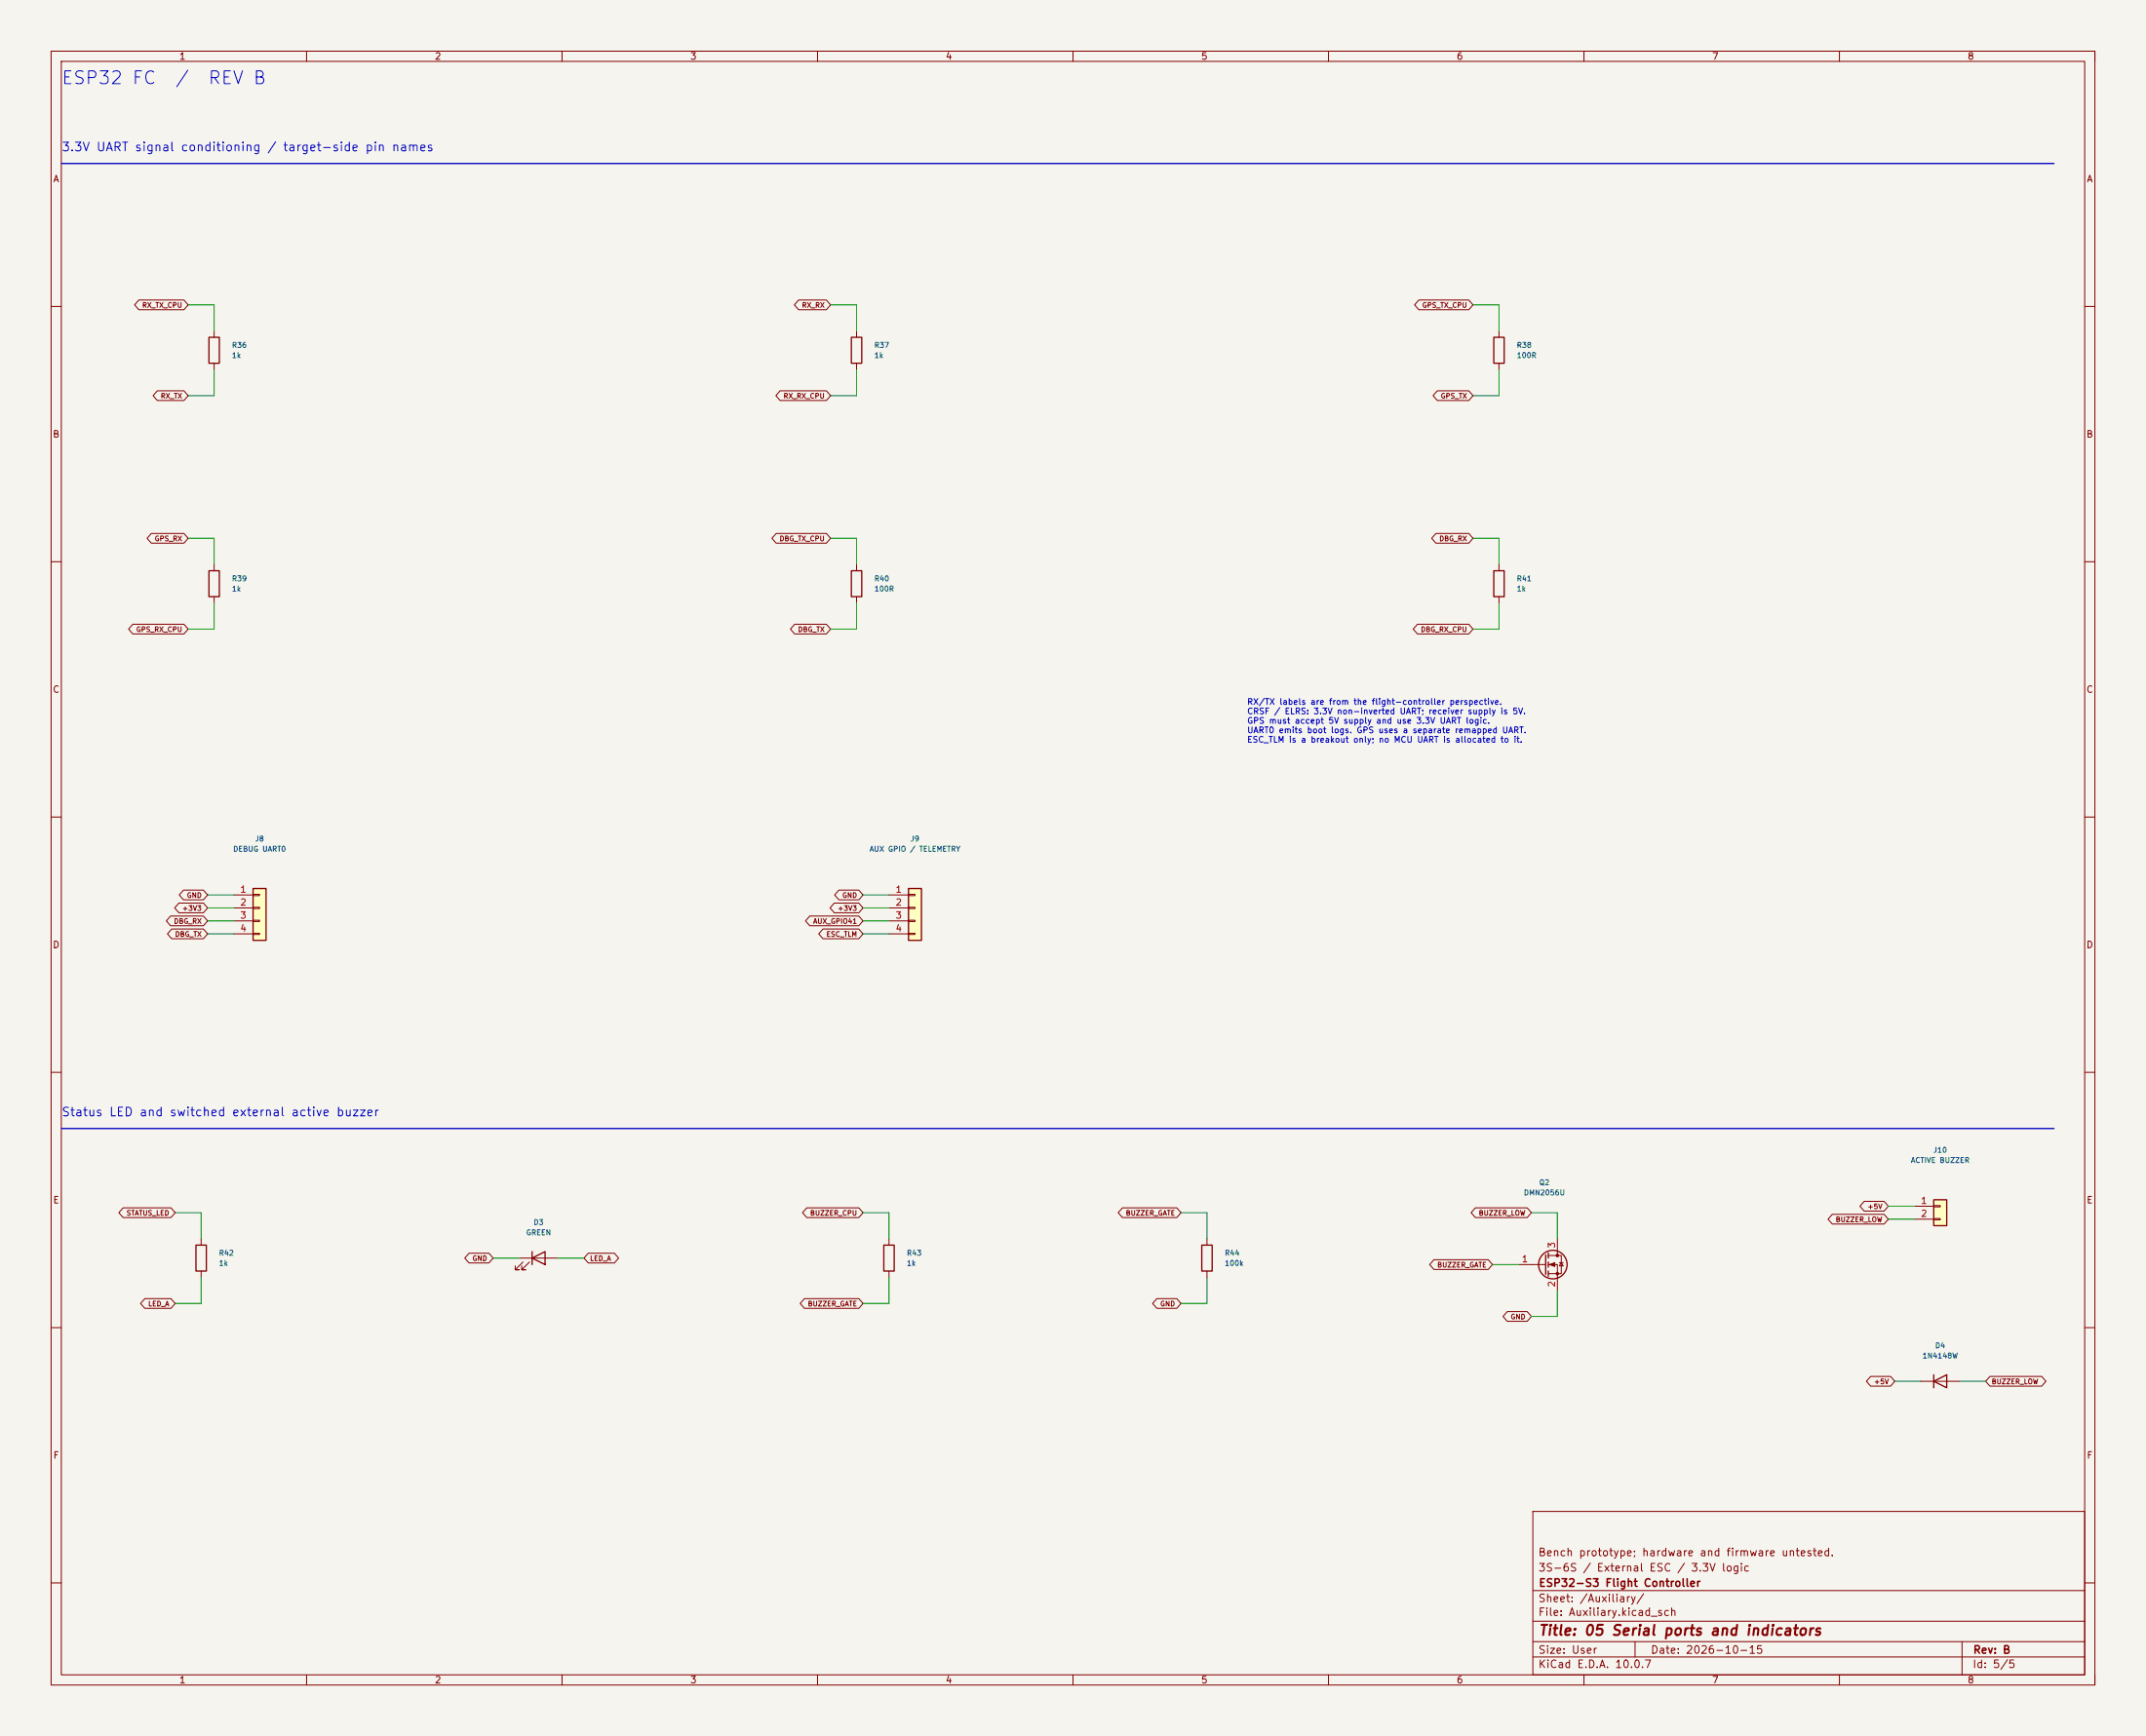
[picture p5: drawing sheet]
(kicad_sch (version 20250114) (generator eeschema) (generator_version "10.0") (paper "User" 420 340) (title_block (title "05 Serial ports and indicators") (date "2026-10-15") (rev "B") (company "ESP32-S3 Flight Controller") (comment 1 "3S-6S / External ESC / 3.3V logic") (comment 2 "Bench prototype; hardware and firmware untested.")) (lib_symbols (symbol "Device:R" (pin_numbers (hide yes)) (pin_names (offset 0)) (exclude_from_sim no) (in_bom yes) (on_board yes) (in_pos_files yes) (duplicate_pin_numbers_are_jumpers no) (property "Reference" "R" (at 2.032 0 90) (show_name no) (do_not_autoplace no) (effects (font (size 1.27 1.27)))) (property "Value" "R" (at 0 0 90) (show_name no) (do_not_autoplace no) (effects (font (size 1.27 1.27)))) (property "Footprint" "" (at -1.778 0 90) (show_name no) (do_not_autoplace no) (hide yes) (effects (font (size 1.27 1.27)))) (property "Datasheet" "" (at 0 0 0) (show_name no) (do_not_autoplace no) (hide yes) (effects (font (size 1.27 1.27)))) (property "Description" "Resistor" (at 0 0 0) (show_name no) (do_not_autoplace no) (hide yes) (effects (font (size 1.27 1.27)))) (property "ki_keywords" "R res resistor" (at 0 0 0) (show_name no) (do_not_autoplace no) (hide yes) (effects (font (size 1.27 1.27)))) (property "ki_fp_filters" "R_*" (at 0 0 0) (show_name no) (do_not_autoplace no) (hide yes) (effects (font (size 1.27 1.27)))) (symbol "R_0_1" (rectangle (start -1.016 -2.54) (end 1.016 2.54) (stroke (width 0.254) (type default)) (fill (type none)))) (symbol "R_1_1" (pin passive line (at 0 3.81 270) (length 1.27) (name "" (effects (font (size 1.27 1.27)))) (number "1" (effects (font (size 1.27 1.27))))) (pin passive line (at 0 -3.81 90) (length 1.27) (name "" (effects (font (size 1.27 1.27)))) (number "2" (effects (font (size 1.27 1.27)))))) (embedded_fonts no)) (symbol "Connector_Generic:Conn_01x04" (pin_names (offset 1.016) (hide yes)) (exclude_from_sim no) (in_bom yes) (on_board yes) (in_pos_files yes) (duplicate_pin_numbers_are_jumpers no) (property "Reference" "J" (at 0 5.08 0) (show_name no) (do_not_autoplace no) (effects (font (size 1.27 1.27)))) (property "Value" "Conn_01x04" (at 0 -7.62 0) (show_name no) (do_not_autoplace no) (effects (font (size 1.27 1.27)))) (property "Footprint" "" (at 0 0 0) (show_name no) (do_not_autoplace no) (hide yes) (effects (font (size 1.27 1.27)))) (property "Datasheet" "" (at 0 0 0) (show_name no) (do_not_autoplace no) (hide yes) (effects (font (size 1.27 1.27)))) (property "Description" "Generic connector, single row, 01x04, script generated (kicad-library-utils/schlib/autogen/connector/)" (at 0 0 0) (show_name no) (do_not_autoplace no) (hide yes) (effects (font (size 1.27 1.27)))) (property "ki_keywords" "connector" (at 0 0 0) (show_name no) (do_not_autoplace no) (hide yes) (effects (font (size 1.27 1.27)))) (property "ki_fp_filters" "Connector*:*_1x??_*" (at 0 0 0) (show_name no) (do_not_autoplace no) (hide yes) (effects (font (size 1.27 1.27)))) (symbol "Conn_01x04_1_1" (rectangle (start -1.27 3.81) (end 1.27 -6.35) (stroke (width 0.254) (type default)) (fill (type background))) (rectangle (start -1.27 2.667) (end 0 2.413) (stroke (width 0.1524) (type default)) (fill (type none))) (rectangle (start -1.27 0.127) (end 0 -0.127) (stroke (width 0.1524) (type default)) (fill (type none))) (rectangle (start -1.27 -2.413) (end 0 -2.667) (stroke (width 0.1524) (type default)) (fill (type none))) (rectangle (start -1.27 -4.953) (end 0 -5.207) (stroke (width 0.1524) (type default)) (fill (type none))) (pin passive line (at -5.08 2.54 0) (length 3.81) (name "Pin_1" (effects (font (size 1.27 1.27)))) (number "1" (effects (font (size 1.27 1.27))))) (pin passive line (at -5.08 0 0) (length 3.81) (name "Pin_2" (effects (font (size 1.27 1.27)))) (number "2" (effects (font (size 1.27 1.27))))) (pin passive line (at -5.08 -2.54 0) (length 3.81) (name "Pin_3" (effects (font (size 1.27 1.27)))) (number "3" (effects (font (size 1.27 1.27))))) (pin passive line (at -5.08 -5.08 0) (length 3.81) (name "Pin_4" (effects (font (size 1.27 1.27)))) (number "4" (effects (font (size 1.27 1.27)))))) (embedded_fonts no)) (symbol "Device:LED" (pin_numbers (hide yes)) (pin_names (offset 1.016) (hide yes)) (exclude_from_sim no) (in_bom yes) (on_board yes) (in_pos_files yes) (duplicate_pin_numbers_are_jumpers no) (property "Reference" "D" (at 0 2.54 0) (show_name no) (do_not_autoplace no) (effects (font (size 1.27 1.27)))) (property "Value" "LED" (at 0 -2.54 0) (show_name no) (do_not_autoplace no) (effects (font (size 1.27 1.27)))) (property "Footprint" "" (at 0 0 0) (show_name no) (do_not_autoplace no) (hide yes) (effects (font (size 1.27 1.27)))) (property "Datasheet" "" (at 0 0 0) (show_name no) (do_not_autoplace no) (hide yes) (effects (font (size 1.27 1.27)))) (property "Description" "Light emitting diode" (at 0 0 0) (show_name no) (do_not_autoplace no) (hide yes) (effects (font (size 1.27 1.27)))) (property "Sim.Pins" "1=K 2=A" (at 0 0 0) (show_name no) (do_not_autoplace no) (hide yes) (effects (font (size 1.27 1.27)))) (property "ki_keywords" "LED diode" (at 0 0 0) (show_name no) (do_not_autoplace no) (hide yes) (effects (font (size 1.27 1.27)))) (property "ki_fp_filters" "LED* LED_SMD:* LED_THT:*" (at 0 0 0) (show_name no) (do_not_autoplace no) (hide yes) (effects (font (size 1.27 1.27)))) (symbol "LED_0_1" (polyline (pts (xy -3.048 -0.762) (xy -4.572 -2.286) (xy -3.81 -2.286) (xy -4.572 -2.286) (xy -4.572 -1.524)) (stroke (width 0) (type default)) (fill (type none))) (polyline (pts (xy -1.778 -0.762) (xy -3.302 -2.286) (xy -2.54 -2.286) (xy -3.302 -2.286) (xy -3.302 -1.524)) (stroke (width 0) (type default)) (fill (type none))) (polyline (pts (xy -1.27 0) (xy 1.27 0)) (stroke (width 0) (type default)) (fill (type none))) (polyline (pts (xy -1.27 -1.27) (xy -1.27 1.27)) (stroke (width 0.254) (type default)) (fill (type none))) (polyline (pts (xy 1.27 -1.27) (xy 1.27 1.27) (xy -1.27 0) (xy 1.27 -1.27)) (stroke (width 0.254) (type default)) (fill (type none)))) (symbol "LED_1_1" (pin passive line (at -3.81 0 0) (length 2.54) (name "K" (effects (font (size 1.27 1.27)))) (number "1" (effects (font (size 1.27 1.27))))) (pin passive line (at 3.81 0 180) (length 2.54) (name "A" (effects (font (size 1.27 1.27)))) (number "2" (effects (font (size 1.27 1.27)))))) (embedded_fonts no)) (symbol "Transistor_FET:2N7002" (property "Reference" "Q" (at 5.08 1.905 0) (show_name no) (do_not_autoplace no) (effects (font (size 1.27 1.27)) (justify left))) (property "Value" "2N7002" (at 5.08 0 0) (show_name no) (do_not_autoplace no) (effects (font (size 1.27 1.27)) (justify left))) (property "Footprint" "Package_TO_SOT_SMD:SOT-23" (at 5.08 -1.905 0) (show_name no) (do_not_autoplace no) (hide yes) (effects (font (size 1.27 1.27) (italic yes)) (justify left))) (property "Datasheet" "https://www.onsemi.com/pub/Collateral/NDS7002A-D.PDF" (at 5.08 -3.81 0) (show_name no) (do_not_autoplace no) (hide yes) (effects (font (size 1.27 1.27)) (justify left))) (property "Description" "0.115A Id, 60V Vds, N-Channel MOSFET, SOT-23" (at 0 0 0) (show_name no) (do_not_autoplace no) (hide yes) (effects (font (size 1.27 1.27)))) (property "ki_keywords" "N-Channel Switching MOSFET" (at 0 0 0) (show_name no) (do_not_autoplace no) (hide yes) (effects (font (size 1.27 1.27)))) (property "ki_fp_filters" "SOT?23*" (at 0 0 0) (show_name no) (do_not_autoplace no) (hide yes) (effects (font (size 1.27 1.27)))) (embedded_fonts no) (symbol "2N7002_0_1" (polyline (pts (xy 0.254 1.905) (xy 0.254 -1.905)) (stroke (width 0.254) (type default)) (fill (type none))) (polyline (pts (xy 0.254 0) (xy -2.54 0)) (stroke (width 0) (type default)) (fill (type none))) (polyline (pts (xy 0.762 2.286) (xy 0.762 1.27)) (stroke (width 0.254) (type default)) (fill (type none))) (polyline (pts (xy 0.762 0.508) (xy 0.762 -0.508)) (stroke (width 0.254) (type default)) (fill (type none))) (polyline (pts (xy 0.762 -1.27) (xy 0.762 -2.286)) (stroke (width 0.254) (type default)) (fill (type none))) (polyline (pts (xy 0.762 -1.778) (xy 3.302 -1.778) (xy 3.302 1.778) (xy 0.762 1.778)) (stroke (width 0) (type default)) (fill (type none))) (polyline (pts (xy 1.016 0) (xy 2.032 0.381) (xy 2.032 -0.381) (xy 1.016 0)) (stroke (width 0) (type default)) (fill (type outline))) (circle (center 1.651 0) (radius 2.794) (stroke (width 0.254) (type default)) (fill (type none))) (polyline (pts (xy 2.54 2.54) (xy 2.54 1.778)) (stroke (width 0) (type default)) (fill (type none))) (circle (center 2.54 1.778) (radius 0.254) (stroke (width 0) (type default)) (fill (type outline))) (circle (center 2.54 -1.778) (radius 0.254) (stroke (width 0) (type default)) (fill (type outline))) (polyline (pts (xy 2.54 -2.54) (xy 2.54 0) (xy 0.762 0)) (stroke (width 0) (type default)) (fill (type none))) (polyline (pts (xy 2.921 0.381) (xy 3.683 0.381)) (stroke (width 0) (type default)) (fill (type none))) (polyline (pts (xy 3.302 0.381) (xy 2.921 -0.254) (xy 3.683 -0.254) (xy 3.302 0.381)) (stroke (width 0) (type default)) (fill (type none)))) (symbol "2N7002_1_1" (pin input line (at -5.08 0 0) (length 2.54) (name "G" (effects (font (size 1.27 1.27)))) (number "1" (effects (font (size 1.27 1.27))))) (pin passive line (at 2.54 -5.08 90) (length 2.54) (name "S" (effects (font (size 1.27 1.27)))) (number "2" (effects (font (size 1.27 1.27))))) (pin passive line (at 2.54 5.08 270) (length 2.54) (name "D" (effects (font (size 1.27 1.27)))) (number "3" (effects (font (size 1.27 1.27)))))) (pin_names (offset 0) (hide yes))) (symbol "Connector_Generic:Conn_01x02" (pin_names (offset 1.016) (hide yes)) (exclude_from_sim no) (in_bom yes) (on_board yes) (in_pos_files yes) (duplicate_pin_numbers_are_jumpers no) (property "Reference" "J" (at 0 2.54 0) (show_name no) (do_not_autoplace no) (effects (font (size 1.27 1.27)))) (property "Value" "Conn_01x02" (at 0 -5.08 0) (show_name no) (do_not_autoplace no) (effects (font (size 1.27 1.27)))) (property "Footprint" "" (at 0 0 0) (show_name no) (do_not_autoplace no) (hide yes) (effects (font (size 1.27 1.27)))) (property "Datasheet" "" (at 0 0 0) (show_name no) (do_not_autoplace no) (hide yes) (effects (font (size 1.27 1.27)))) (property "Description" "Generic connector, single row, 01x02, script generated (kicad-library-utils/schlib/autogen/connector/)" (at 0 0 0) (show_name no) (do_not_autoplace no) (hide yes) (effects (font (size 1.27 1.27)))) (property "ki_keywords" "connector" (at 0 0 0) (show_name no) (do_not_autoplace no) (hide yes) (effects (font (size 1.27 1.27)))) (property "ki_fp_filters" "Connector*:*_1x??_*" (at 0 0 0) (show_name no) (do_not_autoplace no) (hide yes) (effects (font (size 1.27 1.27)))) (symbol "Conn_01x02_1_1" (rectangle (start -1.27 1.27) (end 1.27 -3.81) (stroke (width 0.254) (type default)) (fill (type background))) (rectangle (start -1.27 0.127) (end 0 -0.127) (stroke (width 0.1524) (type default)) (fill (type none))) (rectangle (start -1.27 -2.413) (end 0 -2.667) (stroke (width 0.1524) (type default)) (fill (type none))) (pin passive line (at -5.08 0 0) (length 3.81) (name "Pin_1" (effects (font (size 1.27 1.27)))) (number "1" (effects (font (size 1.27 1.27))))) (pin passive line (at -5.08 -2.54 0) (length 3.81) (name "Pin_2" (effects (font (size 1.27 1.27)))) (number "2" (effects (font (size 1.27 1.27)))))) (embedded_fonts no)) (symbol "Device:D" (pin_numbers (hide yes)) (pin_names (offset 1.016) (hide yes)) (exclude_from_sim no) (in_bom yes) (on_board yes) (in_pos_files yes) (duplicate_pin_numbers_are_jumpers no) (property "Reference" "D" (at 0 2.54 0) (show_name no) (do_not_autoplace no) (effects (font (size 1.27 1.27)))) (property "Value" "D" (at 0 -2.54 0) (show_name no) (do_not_autoplace no) (effects (font (size 1.27 1.27)))) (property "Footprint" "" (at 0 0 0) (show_name no) (do_not_autoplace no) (hide yes) (effects (font (size 1.27 1.27)))) (property "Datasheet" "" (at 0 0 0) (show_name no) (do_not_autoplace no) (hide yes) (effects (font (size 1.27 1.27)))) (property "Description" "Diode" (at 0 0 0) (show_name no) (do_not_autoplace no) (hide yes) (effects (font (size 1.27 1.27)))) (property "Sim.Device" "D" (at 0 0 0) (show_name no) (do_not_autoplace no) (hide yes) (effects (font (size 1.27 1.27)))) (property "Sim.Pins" "1=K 2=A" (at 0 0 0) (show_name no) (do_not_autoplace no) (hide yes) (effects (font (size 1.27 1.27)))) (property "ki_keywords" "diode" (at 0 0 0) (show_name no) (do_not_autoplace no) (hide yes) (effects (font (size 1.27 1.27)))) (property "ki_fp_filters" "TO-???* *_Diode_* *SingleDiode* D_*" (at 0 0 0) (show_name no) (do_not_autoplace no) (hide yes) (effects (font (size 1.27 1.27)))) (symbol "D_0_1" (polyline (pts (xy -1.27 1.27) (xy -1.27 -1.27)) (stroke (width 0.254) (type default)) (fill (type none))) (polyline (pts (xy 1.27 1.27) (xy 1.27 -1.27) (xy -1.27 0) (xy 1.27 1.27)) (stroke (width 0.254) (type default)) (fill (type none))) (polyline (pts (xy 1.27 0) (xy -1.27 0)) (stroke (width 0) (type default)) (fill (type none)))) (symbol "D_1_1" (pin passive line (at -3.81 0 0) (length 2.54) (name "K" (effects (font (size 1.27 1.27)))) (number "1" (effects (font (size 1.27 1.27))))) (pin passive line (at 3.81 0 180) (length 2.54) (name "A" (effects (font (size 1.27 1.27)))) (number "2" (effects (font (size 1.27 1.27)))))) (embedded_fonts no))) (text "ESP32 FC  /  REV B" (at 12 14 0) (effects (font (size 2.5 2.5)) (justify left top))) (text "3.3V UART signal conditioning / target-side pin names" (at 12 28 0) (effects (font (size 1.7 1.7)) (justify left top))) (polyline (pts (xy 12 32) (xy 402 32)) (stroke (width 0.254) (type default)) (fill (type none))) (wire (pts (xy 41.91 64.77) (xy 41.91 59.69)) (stroke (width 0) (type default))) (wire (pts (xy 41.91 59.69) (xy 36.83 59.69)) (stroke (width 0) (type default))) (global_label "RX_TX_CPU" (shape bidirectional) (at 36.83 59.69 180) (effects (font (size 0.95 0.95)) (justify right)) (property "Intersheetrefs" "${INTERSHEET_REFS}" (at 36.83 59.69 180) (effects (font (size 0.9 0.9)) hide))) (wire (pts (xy 41.91 72.39) (xy 41.91 77.47)) (stroke (width 0) (type default))) (wire (pts (xy 41.91 77.47) (xy 36.83 77.47)) (stroke (width 0) (type default))) (global_label "RX_TX" (shape bidirectional) (at 36.83 77.47 180) (effects (font (size 0.95 0.95)) (justify right)) (property "Intersheetrefs" "${INTERSHEET_REFS}" (at 36.83 77.47 180) (effects (font (size 0.9 0.9)) hide))) (symbol (lib_id "Device:R") (at 41.91 68.58 0) (unit 1) (in_bom yes) (on_board yes) (dnp no) (property "Reference" "R36" (at 45.309999999999995 67.58 0) (effects (font (size 1.0 1.0)) (justify left))) (property "Value" "1k" (at 45.309999999999995 69.58 0) (effects (font (size 1.0 1.0)) (justify left))) (property "Footprint" "Resistor_SMD:R_0603_1608Metric" (at 41.91 68.58 0) (effects (font (size 1.0 1.0)) (justify left) hide)) (property "Datasheet" "" (at 41.91 68.58 0) (effects (font (size 1.0 1.0)) (justify left) hide)) (property "MPN" "RC0603FR-071KL" (at 41.91 68.58 0) (effects (font (size 1.0 1.0)) (justify left) hide)) (property "Specification" "1%, 0.1W" (at 41.91 68.58 0) (effects (font (size 1.0 1.0)) (justify left) hide)) (pin "1") (pin "2")) (wire (pts (xy 167.64 64.77) (xy 167.64 59.69)) (stroke (width 0) (type default))) (wire (pts (xy 167.64 59.69) (xy 162.56 59.69)) (stroke (width 0) (type default))) (global_label "RX_RX" (shape bidirectional) (at 162.56 59.69 180) (effects (font (size 0.95 0.95)) (justify right)) (property "Intersheetrefs" "${INTERSHEET_REFS}" (at 162.56 59.69 180) (effects (font (size 0.9 0.9)) hide))) (wire (pts (xy 167.64 72.39) (xy 167.64 77.47)) (stroke (width 0) (type default))) (wire (pts (xy 167.64 77.47) (xy 162.56 77.47)) (stroke (width 0) (type default))) (global_label "RX_RX_CPU" (shape bidirectional) (at 162.56 77.47 180) (effects (font (size 0.95 0.95)) (justify right)) (property "Intersheetrefs" "${INTERSHEET_REFS}" (at 162.56 77.47 180) (effects (font (size 0.9 0.9)) hide))) (symbol (lib_id "Device:R") (at 167.64 68.58 0) (unit 1) (in_bom yes) (on_board yes) (dnp no) (property "Reference" "R37" (at 171.04 67.58 0) (effects (font (size 1.0 1.0)) (justify left))) (property "Value" "1k" (at 171.04 69.58 0) (effects (font (size 1.0 1.0)) (justify left))) (property "Footprint" "Resistor_SMD:R_0603_1608Metric" (at 167.64 68.58 0) (effects (font (size 1.0 1.0)) (justify left) hide)) (property "Datasheet" "" (at 167.64 68.58 0) (effects (font (size 1.0 1.0)) (justify left) hide)) (property "MPN" "RC0603FR-071KL" (at 167.64 68.58 0) (effects (font (size 1.0 1.0)) (justify left) hide)) (property "Specification" "1%, 0.1W" (at 167.64 68.58 0) (effects (font (size 1.0 1.0)) (justify left) hide)) (pin "1") (pin "2")) (wire (pts (xy 293.37 64.77) (xy 293.37 59.69)) (stroke (width 0) (type default))) (wire (pts (xy 293.37 59.69) (xy 288.29 59.69)) (stroke (width 0) (type default))) (global_label "GPS_TX_CPU" (shape bidirectional) (at 288.29 59.69 180) (effects (font (size 0.95 0.95)) (justify right)) (property "Intersheetrefs" "${INTERSHEET_REFS}" (at 288.29 59.69 180) (effects (font (size 0.9 0.9)) hide))) (wire (pts (xy 293.37 72.39) (xy 293.37 77.47)) (stroke (width 0) (type default))) (wire (pts (xy 293.37 77.47) (xy 288.29 77.47)) (stroke (width 0) (type default))) (global_label "GPS_TX" (shape bidirectional) (at 288.29 77.47 180) (effects (font (size 0.95 0.95)) (justify right)) (property "Intersheetrefs" "${INTERSHEET_REFS}" (at 288.29 77.47 180) (effects (font (size 0.9 0.9)) hide))) (symbol (lib_id "Device:R") (at 293.37 68.58 0) (unit 1) (in_bom yes) (on_board yes) (dnp no) (property "Reference" "R38" (at 296.77 67.58 0) (effects (font (size 1.0 1.0)) (justify left))) (property "Value" "100R" (at 296.77 69.58 0) (effects (font (size 1.0 1.0)) (justify left))) (property "Footprint" "Resistor_SMD:R_0603_1608Metric" (at 293.37 68.58 0) (effects (font (size 1.0 1.0)) (justify left) hide)) (property "Datasheet" "" (at 293.37 68.58 0) (effects (font (size 1.0 1.0)) (justify left) hide)) (property "MPN" "RC0603FR-07100RL" (at 293.37 68.58 0) (effects (font (size 1.0 1.0)) (justify left) hide)) (property "Specification" "1%, 0.1W" (at 293.37 68.58 0) (effects (font (size 1.0 1.0)) (justify left) hide)) (pin "1") (pin "2")) (wire (pts (xy 41.91 110.49) (xy 41.91 105.41)) (stroke (width 0) (type default))) (wire (pts (xy 41.91 105.41) (xy 36.83 105.41)) (stroke (width 0) (type default))) (global_label "GPS_RX" (shape bidirectional) (at 36.83 105.41 180) (effects (font (size 0.95 0.95)) (justify right)) (property "Intersheetrefs" "${INTERSHEET_REFS}" (at 36.83 105.41 180) (effects (font (size 0.9 0.9)) hide))) (wire (pts (xy 41.91 118.11) (xy 41.91 123.19)) (stroke (width 0) (type default))) (wire (pts (xy 41.91 123.19) (xy 36.83 123.19)) (stroke (width 0) (type default))) (global_label "GPS_RX_CPU" (shape bidirectional) (at 36.83 123.19 180) (effects (font (size 0.95 0.95)) (justify right)) (property "Intersheetrefs" "${INTERSHEET_REFS}" (at 36.83 123.19 180) (effects (font (size 0.9 0.9)) hide))) (symbol (lib_id "Device:R") (at 41.91 114.3 0) (unit 1) (in_bom yes) (on_board yes) (dnp no) (property "Reference" "R39" (at 45.309999999999995 113.3 0) (effects (font (size 1.0 1.0)) (justify left))) (property "Value" "1k" (at 45.309999999999995 115.3 0) (effects (font (size 1.0 1.0)) (justify left))) (property "Footprint" "Resistor_SMD:R_0603_1608Metric" (at 41.91 114.3 0) (effects (font (size 1.0 1.0)) (justify left) hide)) (property "Datasheet" "" (at 41.91 114.3 0) (effects (font (size 1.0 1.0)) (justify left) hide)) (property "MPN" "RC0603FR-071KL" (at 41.91 114.3 0) (effects (font (size 1.0 1.0)) (justify left) hide)) (property "Specification" "1%, 0.1W" (at 41.91 114.3 0) (effects (font (size 1.0 1.0)) (justify left) hide)) (pin "1") (pin "2")) (wire (pts (xy 167.64 110.49) (xy 167.64 105.41)) (stroke (width 0) (type default))) (wire (pts (xy 167.64 105.41) (xy 162.56 105.41)) (stroke (width 0) (type default))) (global_label "DBG_TX_CPU" (shape bidirectional) (at 162.56 105.41 180) (effects (font (size 0.95 0.95)) (justify right)) (property "Intersheetrefs" "${INTERSHEET_REFS}" (at 162.56 105.41 180) (effects (font (size 0.9 0.9)) hide))) (wire (pts (xy 167.64 118.11) (xy 167.64 123.19)) (stroke (width 0) (type default))) (wire (pts (xy 167.64 123.19) (xy 162.56 123.19)) (stroke (width 0) (type default))) (global_label "DBG_TX" (shape bidirectional) (at 162.56 123.19 180) (effects (font (size 0.95 0.95)) (justify right)) (property "Intersheetrefs" "${INTERSHEET_REFS}" (at 162.56 123.19 180) (effects (font (size 0.9 0.9)) hide))) (symbol (lib_id "Device:R") (at 167.64 114.3 0) (unit 1) (in_bom yes) (on_board yes) (dnp no) (property "Reference" "R40" (at 171.04 113.3 0) (effects (font (size 1.0 1.0)) (justify left))) (property "Value" "100R" (at 171.04 115.3 0) (effects (font (size 1.0 1.0)) (justify left))) (property "Footprint" "Resistor_SMD:R_0603_1608Metric" (at 167.64 114.3 0) (effects (font (size 1.0 1.0)) (justify left) hide)) (property "Datasheet" "" (at 167.64 114.3 0) (effects (font (size 1.0 1.0)) (justify left) hide)) (property "MPN" "RC0603FR-07100RL" (at 167.64 114.3 0) (effects (font (size 1.0 1.0)) (justify left) hide)) (property "Specification" "1%, 0.1W" (at 167.64 114.3 0) (effects (font (size 1.0 1.0)) (justify left) hide)) (pin "1") (pin "2")) (wire (pts (xy 293.37 110.49) (xy 293.37 105.41)) (stroke (width 0) (type default))) (wire (pts (xy 293.37 105.41) (xy 288.29 105.41)) (stroke (width 0) (type default))) (global_label "DBG_RX" (shape bidirectional) (at 288.29 105.41 180) (effects (font (size 0.95 0.95)) (justify right)) (property "Intersheetrefs" "${INTERSHEET_REFS}" (at 288.29 105.41 180) (effects (font (size 0.9 0.9)) hide))) (wire (pts (xy 293.37 118.11) (xy 293.37 123.19)) (stroke (width 0) (type default))) (wire (pts (xy 293.37 123.19) (xy 288.29 123.19)) (stroke (width 0) (type default))) (global_label "DBG_RX_CPU" (shape bidirectional) (at 288.29 123.19 180) (effects (font (size 0.95 0.95)) (justify right)) (property "Intersheetrefs" "${INTERSHEET_REFS}" (at 288.29 123.19 180) (effects (font (size 0.9 0.9)) hide))) (symbol (lib_id "Device:R") (at 293.37 114.3 0) (unit 1) (in_bom yes) (on_board yes) (dnp no) (property "Reference" "R41" (at 296.77 113.3 0) (effects (font (size 1.0 1.0)) (justify left))) (property "Value" "1k" (at 296.77 115.3 0) (effects (font (size 1.0 1.0)) (justify left))) (property "Footprint" "Resistor_SMD:R_0603_1608Metric" (at 293.37 114.3 0) (effects (font (size 1.0 1.0)) (justify left) hide)) (property "Datasheet" "" (at 293.37 114.3 0) (effects (font (size 1.0 1.0)) (justify left) hide)) (property "MPN" "RC0603FR-071KL" (at 293.37 114.3 0) (effects (font (size 1.0 1.0)) (justify left) hide)) (property "Specification" "1%, 0.1W" (at 293.37 114.3 0) (effects (font (size 1.0 1.0)) (justify left) hide)) (pin "1") (pin "2")) (wire (pts (xy 45.72 175.26) (xy 40.64 175.26)) (stroke (width 0) (type default))) (global_label "GND" (shape bidirectional) (at 40.64 175.26 180) (effects (font (size 0.95 0.95)) (justify right)) (property "Intersheetrefs" "${INTERSHEET_REFS}" (at 40.64 175.26 180) (effects (font (size 0.9 0.9)) hide))) (wire (pts (xy 45.72 177.8) (xy 40.64 177.8)) (stroke (width 0) (type default))) (global_label "+3V3" (shape bidirectional) (at 40.64 177.8 180) (effects (font (size 0.95 0.95)) (justify right)) (property "Intersheetrefs" "${INTERSHEET_REFS}" (at 40.64 177.8 180) (effects (font (size 0.9 0.9)) hide))) (wire (pts (xy 45.72 180.34) (xy 40.64 180.34)) (stroke (width 0) (type default))) (global_label "DBG_RX" (shape bidirectional) (at 40.64 180.34 180) (effects (font (size 0.95 0.95)) (justify right)) (property "Intersheetrefs" "${INTERSHEET_REFS}" (at 40.64 180.34 180) (effects (font (size 0.9 0.9)) hide))) (wire (pts (xy 45.72 182.88) (xy 40.64 182.88)) (stroke (width 0) (type default))) (global_label "DBG_TX" (shape bidirectional) (at 40.64 182.88 180) (effects (font (size 0.95 0.95)) (justify right)) (property "Intersheetrefs" "${INTERSHEET_REFS}" (at 40.64 182.88 180) (effects (font (size 0.9 0.9)) hide))) (symbol (lib_id "Connector_Generic:Conn_01x04") (at 50.8 177.8 0) (unit 1) (in_bom yes) (on_board yes) (dnp no) (property "Reference" "J8" (at 50.8 164.26000000000002 0) (effects (font (size 1.0 1.0)))) (property "Value" "DEBUG UART0" (at 50.8 166.26000000000002 0) (effects (font (size 1.0 1.0)))) (property "Footprint" "Connector_PinHeader_2.54mm:PinHeader_1x04_P2.54mm_Vertical" (at 50.8 177.8 0) (effects (font (size 1.0 1.0)) hide)) (property "Datasheet" "" (at 50.8 177.8 0) (effects (font (size 1.0 1.0)) hide)) (property "MPN" "TSW-104-07-G-S" (at 50.8 177.8 0) (effects (font (size 1.0 1.0)) hide)) (property "Specification" "Pinout defined by this schematic; verify mating cable" (at 50.8 177.8 0) (effects (font (size 1.0 1.0)) hide)) (pin "1") (pin "2") (pin "3") (pin "4")) (wire (pts (xy 173.99 175.26) (xy 168.91 175.26)) (stroke (width 0) (type default))) (global_label "GND" (shape bidirectional) (at 168.91 175.26 180) (effects (font (size 0.95 0.95)) (justify right)) (property "Intersheetrefs" "${INTERSHEET_REFS}" (at 168.91 175.26 180) (effects (font (size 0.9 0.9)) hide))) (wire (pts (xy 173.99 177.8) (xy 168.91 177.8)) (stroke (width 0) (type default))) (global_label "+3V3" (shape bidirectional) (at 168.91 177.8 180) (effects (font (size 0.95 0.95)) (justify right)) (property "Intersheetrefs" "${INTERSHEET_REFS}" (at 168.91 177.8 180) (effects (font (size 0.9 0.9)) hide))) (wire (pts (xy 173.99 180.34) (xy 168.91 180.34)) (stroke (width 0) (type default))) (global_label "AUX_GPIO41" (shape bidirectional) (at 168.91 180.34 180) (effects (font (size 0.95 0.95)) (justify right)) (property "Intersheetrefs" "${INTERSHEET_REFS}" (at 168.91 180.34 180) (effects (font (size 0.9 0.9)) hide))) (wire (pts (xy 173.99 182.88) (xy 168.91 182.88)) (stroke (width 0) (type default))) (global_label "ESC_TLM" (shape bidirectional) (at 168.91 182.88 180) (effects (font (size 0.95 0.95)) (justify right)) (property "Intersheetrefs" "${INTERSHEET_REFS}" (at 168.91 182.88 180) (effects (font (size 0.9 0.9)) hide))) (symbol (lib_id "Connector_Generic:Conn_01x04") (at 179.07 177.8 0) (unit 1) (in_bom yes) (on_board yes) (dnp no) (property "Reference" "J9" (at 179.07 164.26000000000002 0) (effects (font (size 1.0 1.0)))) (property "Value" "AUX GPIO / TELEMETRY" (at 179.07 166.26000000000002 0) (effects (font (size 1.0 1.0)))) (property "Footprint" "Connector_PinHeader_2.54mm:PinHeader_1x04_P2.54mm_Vertical" (at 179.07 177.8 0) (effects (font (size 1.0 1.0)) hide)) (property "Datasheet" "" (at 179.07 177.8 0) (effects (font (size 1.0 1.0)) hide)) (property "MPN" "TSW-104-07-G-S" (at 179.07 177.8 0) (effects (font (size 1.0 1.0)) hide)) (property "Specification" "Pinout defined by this schematic; verify mating cable" (at 179.07 177.8 0) (effects (font (size 1.0 1.0)) hide)) (pin "1") (pin "2") (pin "3") (pin "4")) (text "RX/TX labels are from the flight-controller perspective.\nCRSF / ELRS: 3.3V non-inverted UART; receiver supply is 5V.\nGPS must accept 5V supply and use 3.3V UART logic.\nUART0 emits boot logs. GPS uses a separate remapped UART.\nESC_TLM is a breakout only; no MCU UART is allocated to it." (at 244 137 0) (effects (font (size 1.15 1.15)) (justify left top))) (text "Status LED and switched external active buzzer" (at 12 217 0) (effects (font (size 1.7 1.7)) (justify left top))) (polyline (pts (xy 12 221) (xy 402 221)) (stroke (width 0.254) (type default)) (fill (type none))) (wire (pts (xy 39.37 242.57) (xy 39.37 237.49)) (stroke (width 0) (type default))) (wire (pts (xy 39.37 237.49) (xy 34.29 237.49)) (stroke (width 0) (type default))) (global_label "STATUS_LED" (shape bidirectional) (at 34.29 237.49 180) (effects (font (size 0.95 0.95)) (justify right)) (property "Intersheetrefs" "${INTERSHEET_REFS}" (at 34.29 237.49 180) (effects (font (size 0.9 0.9)) hide))) (wire (pts (xy 39.37 250.19) (xy 39.37 255.27)) (stroke (width 0) (type default))) (wire (pts (xy 39.37 255.27) (xy 34.29 255.27)) (stroke (width 0) (type default))) (global_label "LED_A" (shape bidirectional) (at 34.29 255.27 180) (effects (font (size 0.95 0.95)) (justify right)) (property "Intersheetrefs" "${INTERSHEET_REFS}" (at 34.29 255.27 180) (effects (font (size 0.9 0.9)) hide))) (symbol (lib_id "Device:R") (at 39.37 246.38 0) (unit 1) (in_bom yes) (on_board yes) (dnp no) (property "Reference" "R42" (at 42.769999999999996 245.38 0) (effects (font (size 1.0 1.0)) (justify left))) (property "Value" "1k" (at 42.769999999999996 247.38 0) (effects (font (size 1.0 1.0)) (justify left))) (property "Footprint" "Resistor_SMD:R_0603_1608Metric" (at 39.37 246.38 0) (effects (font (size 1.0 1.0)) (justify left) hide)) (property "Datasheet" "" (at 39.37 246.38 0) (effects (font (size 1.0 1.0)) (justify left) hide)) (property "MPN" "RC0603FR-071KL" (at 39.37 246.38 0) (effects (font (size 1.0 1.0)) (justify left) hide)) (property "Specification" "1%, 0.1W" (at 39.37 246.38 0) (effects (font (size 1.0 1.0)) (justify left) hide)) (pin "1") (pin "2")) (wire (pts (xy 101.6 246.38) (xy 96.52 246.38)) (stroke (width 0) (type default))) (global_label "GND" (shape bidirectional) (at 96.52 246.38 180) (effects (font (size 0.95 0.95)) (justify right)) (property "Intersheetrefs" "${INTERSHEET_REFS}" (at 96.52 246.38 180) (effects (font (size 0.9 0.9)) hide))) (wire (pts (xy 109.22 246.38) (xy 114.3 246.38)) (stroke (width 0) (type default))) (global_label "LED_A" (shape bidirectional) (at 114.3 246.38 0) (effects (font (size 0.95 0.95)) (justify left)) (property "Intersheetrefs" "${INTERSHEET_REFS}" (at 114.3 246.38 0) (effects (font (size 0.9 0.9)) hide))) (symbol (lib_id "Device:LED") (at 105.41 246.38 0) (unit 1) (in_bom yes) (on_board yes) (dnp no) (property "Reference" "D3" (at 105.41 239.38 0) (effects (font (size 1.0 1.0)))) (property "Value" "GREEN" (at 105.41 241.38 0) (effects (font (size 1.0 1.0)))) (property "Footprint" "LED_SMD:LED_0603_1608Metric" (at 105.41 246.38 0) (effects (font (size 1.0 1.0)) hide)) (property "Datasheet" "" (at 105.41 246.38 0) (effects (font (size 1.0 1.0)) hide)) (property "MPN" "APT1608LZGCK" (at 105.41 246.38 0) (effects (font (size 1.0 1.0)) hide)) (property "Specification" "Low current status LED; firmware high turns on" (at 105.41 246.38 0) (effects (font (size 1.0 1.0)) hide)) (pin "1") (pin "2")) (wire (pts (xy 173.99 242.57) (xy 173.99 237.49)) (stroke (width 0) (type default))) (wire (pts (xy 173.99 237.49) (xy 168.91 237.49)) (stroke (width 0) (type default))) (global_label "BUZZER_CPU" (shape bidirectional) (at 168.91 237.49 180) (effects (font (size 0.95 0.95)) (justify right)) (property "Intersheetrefs" "${INTERSHEET_REFS}" (at 168.91 237.49 180) (effects (font (size 0.9 0.9)) hide))) (wire (pts (xy 173.99 250.19) (xy 173.99 255.27)) (stroke (width 0) (type default))) (wire (pts (xy 173.99 255.27) (xy 168.91 255.27)) (stroke (width 0) (type default))) (global_label "BUZZER_GATE" (shape bidirectional) (at 168.91 255.27 180) (effects (font (size 0.95 0.95)) (justify right)) (property "Intersheetrefs" "${INTERSHEET_REFS}" (at 168.91 255.27 180) (effects (font (size 0.9 0.9)) hide))) (symbol (lib_id "Device:R") (at 173.99 246.38 0) (unit 1) (in_bom yes) (on_board yes) (dnp no) (property "Reference" "R43" (at 177.39000000000001 245.38 0) (effects (font (size 1.0 1.0)) (justify left))) (property "Value" "1k" (at 177.39000000000001 247.38 0) (effects (font (size 1.0 1.0)) (justify left))) (property "Footprint" "Resistor_SMD:R_0603_1608Metric" (at 173.99 246.38 0) (effects (font (size 1.0 1.0)) (justify left) hide)) (property "Datasheet" "" (at 173.99 246.38 0) (effects (font (size 1.0 1.0)) (justify left) hide)) (property "MPN" "RC0603FR-071KL" (at 173.99 246.38 0) (effects (font (size 1.0 1.0)) (justify left) hide)) (property "Specification" "1%, 0.1W" (at 173.99 246.38 0) (effects (font (size 1.0 1.0)) (justify left) hide)) (pin "1") (pin "2")) (wire (pts (xy 236.22 242.57) (xy 236.22 237.49)) (stroke (width 0) (type default))) (wire (pts (xy 236.22 237.49) (xy 231.14 237.49)) (stroke (width 0) (type default))) (global_label "BUZZER_GATE" (shape bidirectional) (at 231.14 237.49 180) (effects (font (size 0.95 0.95)) (justify right)) (property "Intersheetrefs" "${INTERSHEET_REFS}" (at 231.14 237.49 180) (effects (font (size 0.9 0.9)) hide))) (wire (pts (xy 236.22 250.19) (xy 236.22 255.27)) (stroke (width 0) (type default))) (wire (pts (xy 236.22 255.27) (xy 231.14 255.27)) (stroke (width 0) (type default))) (global_label "GND" (shape bidirectional) (at 231.14 255.27 180) (effects (font (size 0.95 0.95)) (justify right)) (property "Intersheetrefs" "${INTERSHEET_REFS}" (at 231.14 255.27 180) (effects (font (size 0.9 0.9)) hide))) (symbol (lib_id "Device:R") (at 236.22 246.38 0) (unit 1) (in_bom yes) (on_board yes) (dnp no) (property "Reference" "R44" (at 239.62 245.38 0) (effects (font (size 1.0 1.0)) (justify left))) (property "Value" "100k" (at 239.62 247.38 0) (effects (font (size 1.0 1.0)) (justify left))) (property "Footprint" "Resistor_SMD:R_0603_1608Metric" (at 236.22 246.38 0) (effects (font (size 1.0 1.0)) (justify left) hide)) (property "Datasheet" "" (at 236.22 246.38 0) (effects (font (size 1.0 1.0)) (justify left) hide)) (property "MPN" "RC0603FR-07100KL" (at 236.22 246.38 0) (effects (font (size 1.0 1.0)) (justify left) hide)) (property "Specification" "1%, 0.1W" (at 236.22 246.38 0) (effects (font (size 1.0 1.0)) (justify left) hide)) (pin "1") (pin "2")) (wire (pts (xy 297.18 247.65) (xy 292.1 247.65)) (stroke (width 0) (type default))) (global_label "BUZZER_GATE" (shape bidirectional) (at 292.1 247.65 180) (effects (font (size 0.95 0.95)) (justify right)) (property "Intersheetrefs" "${INTERSHEET_REFS}" (at 292.1 247.65 180) (effects (font (size 0.9 0.9)) hide))) (wire (pts (xy 304.8 252.73) (xy 304.8 257.81)) (stroke (width 0) (type default))) (wire (pts (xy 304.8 257.81) (xy 299.72 257.81)) (stroke (width 0) (type default))) (global_label "GND" (shape bidirectional) (at 299.72 257.81 180) (effects (font (size 0.95 0.95)) (justify right)) (property "Intersheetrefs" "${INTERSHEET_REFS}" (at 299.72 257.81 180) (effects (font (size 0.9 0.9)) hide))) (wire (pts (xy 304.8 242.57) (xy 304.8 237.49)) (stroke (width 0) (type default))) (wire (pts (xy 304.8 237.49) (xy 299.72 237.49)) (stroke (width 0) (type default))) (global_label "BUZZER_LOW" (shape bidirectional) (at 299.72 237.49 180) (effects (font (size 0.95 0.95)) (justify right)) (property "Intersheetrefs" "${INTERSHEET_REFS}" (at 299.72 237.49 180) (effects (font (size 0.9 0.9)) hide))) (symbol (lib_id "Transistor_FET:2N7002") (at 302.26 247.65 0) (unit 1) (in_bom yes) (on_board yes) (dnp no) (property "Reference" "Q2" (at 302.26 231.57 0) (effects (font (size 1.0 1.0)))) (property "Value" "DMN2056U" (at 302.26 233.57 0) (effects (font (size 1.0 1.0)))) (property "Footprint" "Package_TO_SOT_SMD:SOT-23" (at 302.26 247.65 0) (effects (font (size 1.0 1.0)) hide)) (property "Datasheet" "https://www.onsemi.com/pub/Collateral/NDS7002A-D.PDF" (at 302.26 247.65 0) (effects (font (size 1.0 1.0)) hide)) (property "MPN" "DMN2056U-7" (at 302.26 247.65 0) (effects (font (size 1.0 1.0)) hide)) (property "Specification" "External 5V active buzzer <=30mA" (at 302.26 247.65 0) (effects (font (size 1.0 1.0)) hide)) (pin "1") (pin "2") (pin "3")) (wire (pts (xy 374.65 236.22) (xy 369.57 236.22)) (stroke (width 0) (type default))) (global_label "+5V" (shape bidirectional) (at 369.57 236.22 180) (effects (font (size 0.95 0.95)) (justify right)) (property "Intersheetrefs" "${INTERSHEET_REFS}" (at 369.57 236.22 180) (effects (font (size 0.9 0.9)) hide))) (wire (pts (xy 374.65 238.76) (xy 369.57 238.76)) (stroke (width 0) (type default))) (global_label "BUZZER_LOW" (shape bidirectional) (at 369.57 238.76 180) (effects (font (size 0.95 0.95)) (justify right)) (property "Intersheetrefs" "${INTERSHEET_REFS}" (at 369.57 238.76 180) (effects (font (size 0.9 0.9)) hide))) (symbol (lib_id "Connector_Generic:Conn_01x02") (at 379.73 236.22 0) (unit 1) (in_bom yes) (on_board yes) (dnp no) (property "Reference" "J10" (at 379.73 225.22 0) (effects (font (size 1.0 1.0)))) (property "Value" "ACTIVE BUZZER" (at 379.73 227.22 0) (effects (font (size 1.0 1.0)))) (property "Footprint" "Connector_PinHeader_2.54mm:PinHeader_1x02_P2.54mm_Vertical" (at 379.73 236.22 0) (effects (font (size 1.0 1.0)) hide)) (property "Datasheet" "" (at 379.73 236.22 0) (effects (font (size 1.0 1.0)) hide)) (property "MPN" "TSW-102-07-G-S" (at 379.73 236.22 0) (effects (font (size 1.0 1.0)) hide)) (property "Specification" "Pinout defined by this schematic; verify mating cable" (at 379.73 236.22 0) (effects (font (size 1.0 1.0)) hide)) (pin "1") (pin "2")) (wire (pts (xy 375.92 270.51) (xy 370.84 270.51)) (stroke (width 0) (type default))) (global_label "+5V" (shape bidirectional) (at 370.84 270.51 180) (effects (font (size 0.95 0.95)) (justify right)) (property "Intersheetrefs" "${INTERSHEET_REFS}" (at 370.84 270.51 180) (effects (font (size 0.9 0.9)) hide))) (wire (pts (xy 383.54 270.51) (xy 388.62 270.51)) (stroke (width 0) (type default))) (global_label "BUZZER_LOW" (shape bidirectional) (at 388.62 270.51 0) (effects (font (size 0.95 0.95)) (justify left)) (property "Intersheetrefs" "${INTERSHEET_REFS}" (at 388.62 270.51 0) (effects (font (size 0.9 0.9)) hide))) (symbol (lib_id "Device:D") (at 379.73 270.51 0) (unit 1) (in_bom yes) (on_board yes) (dnp no) (property "Reference" "D4" (at 379.73 263.51 0) (effects (font (size 1.0 1.0)))) (property "Value" "1N4148W" (at 379.73 265.51 0) (effects (font (size 1.0 1.0)))) (property "Footprint" "Diode_SMD:D_SOD-123" (at 379.73 270.51 0) (effects (font (size 1.0 1.0)) hide)) (property "Datasheet" "" (at 379.73 270.51 0) (effects (font (size 1.0 1.0)) hide)) (property "MPN" "1N4148W-7-F" (at 379.73 270.51 0) (effects (font (size 1.0 1.0)) hide)) (property "Specification" "Flyback diode; cathode to 5V" (at 379.73 270.51 0) (effects (font (size 1.0 1.0)) hide)) (pin "1") (pin "2")))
